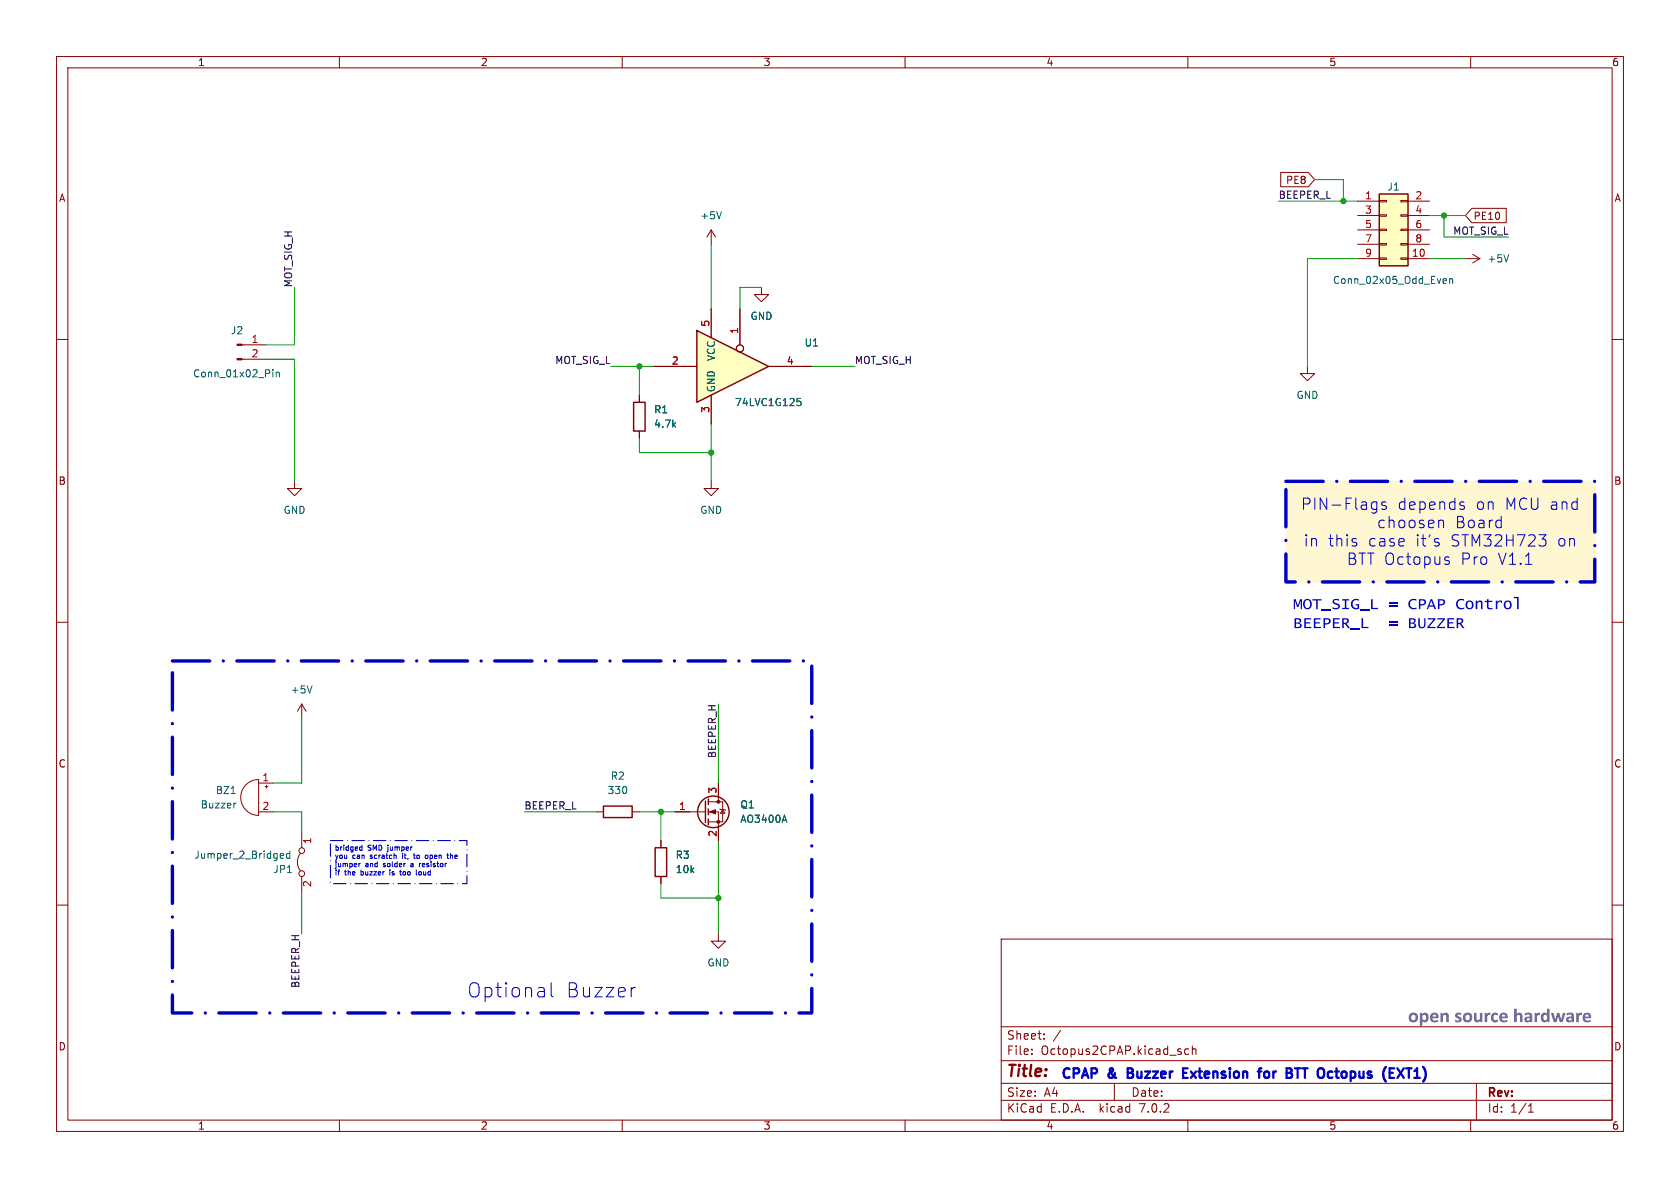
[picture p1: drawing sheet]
<svg xmlns="http://www.w3.org/2000/svg" width="297mm" height="210mm" viewBox="0 0 297 210" stroke-linecap="round" stroke-linejoin="round" font-family="sans-serif">
<g fill="none" stroke="#840000" stroke-width=".18">
<path d="M10 10h277v190h-277zM12 12h273v186h-273zM60 10v2M110 10v2M160 10v2M210 10v2M260 10v2M240 35.6h3.8M240 38.1h3.8M243.8 38h1.3v.2h-1.3zM243.8 35.4h1.3v.3h-1.3zM247.6 38h1.3v.2h-1.3z"/>
<path d="M247.6 35.4h1.3v.3h-1.3zM248.9 35.6h3.8M248.9 38.1h3.8M10 60h2M125.7 40.6l-.7 1.3M125.7 40.6v2.6M125.7 40.6l.8 1.3M134.6 50.8v1.3h1.3l-1.3 1.2-1.3-1.2h1.3M240 45.7h3.8M240 40.6h3.8M240 43.2h3.8M243.8 45.6h1.3v.2h-1.3z"/>
<path d="M243.8 43.1h1.3v.2h-1.3zM243.8 40.5h1.3v.3h-1.3zM247.6 45.6h1.3v.2h-1.3zM247.6 43.1h1.3v.2h-1.3zM247.6 40.5h1.3v.3h-1.3zM248.9 45.7h3.8M248.9 40.6h3.8M248.9 43.2h3.8M259.1 45.7h2.5M260.3 45l1.3 .7M261.6 45.7l-1.3 .8M285 60h2"/>
<path d="M42.8 63.5h4.2M42.8 61h4.2M113 69.9v1.2M113 76.2v1.3M231.1 64.8v1.2h1.3l-1.3 1.3-1.2-1.3h1.2M52.1 85.1v1.3h1.2l-1.2 1.2-1.3-1.2h1.3M10 110h2M285 110h2M43.5 138.7a3.2 3.2 0 0 1 2.2-.9v6.3a3.2 3.2 0 0 1-2.9-1.9 3.2 3.2 0 0 1 .7-3.5zM45.7 138.4h2.6M46.9 139.1h.5M47.1 138.8v.5"/>
<path d="M53.3 124.5v2.5M53.3 124.5l-.7 1.2M53.3 124.5l.8 1.2M127 138.4v3.3M10 160h2M45.7 143.5h2.6M53.1 150.9a2.54 2.54 0 0 0 0 3M53.3 147.3v2.6M53.3 154.9v2.6M105.4 143.5h1.3M111.8 143.5h1.2M116.8 148.6v1.3"/>
<path d="M116.8 154.9v1.3M119.4 143.5h5.3M125.2 143.5h1.8v5.1M125.2 141.7h2.6v3.6h-2.6M127.3 143l.1 .1h.7l.2 .2M127.8 143.1l.3 .7h-.7zM285 160h2M127 165.1v1.3h1.3l-1.3 1.2-1.3-1.2h1.3M177 166h108v32h-108zM60 198v2M110 198v2M160 198v2"/>
<path d="M177 194.5h108M177 191.5h108M177 187.5h108M177 181.5h108M182.4 186.3v.1M182.4 185.5v.1M184.6 183.6v.1M184.6 182.8v.1M197 191.5v3M210 198v2M210.1 185.5l-.4-.1-.3 .3v.4l.2 .2h.5M210.8 185.5l.2-.1 .4 .1v.9"/>
<path d="M210.8 184.9v1.5M260 198v2M261 191.5v6.5M270.2 196.6h.9M270.2 195.5l.4-.4v1.5"/>
<circle cx="53.3" cy="150.4" r=".51"/>
<circle cx="53.3" cy="154.4" r=".51"/>
</g>
<path d="M227.3 85.1h54.6v17.8h-54.6z" fill="#fff6d2" stroke="#fff6d2" stroke-width=".18"/>
<g fill="none" stroke="#006464" stroke-width=".18">
<path d="M127.5 37.4l-.4 1.3M255.3 49.3h.4v.3l-.6 .1M255.7 50.1h-.4M256.3 49.4l.1-.1h.4v.8M256.3 49.3v.8M266.7 45l-.4 1.3M48.2 65.4v.1M48.2 65.8v.8M48.8 65.8v.8M48.8 65.9l.2-.1h.3l.1 .8M55.2 121.2l-.5 1.3M41.7 142h-.2"/>
<path d="M49.7 150.9h.4v.3l-.6 .1M50.1 151.7h-.4M51.2 150.9h-.3l-.3 .2 .2 .6h.4M51.2 150.4v1.3M138.7 144.1l.4 1.3"/>
</g>
<path d="M243.8 34.3h5.1v12.7h-5.1z" fill="#ffffc2" stroke="#ffffc2" stroke-width=".18"/>
<g fill="none" stroke="#840000" stroke-width=".25">
<path d="M243.8 34.3h5.1v12.7h-5.1zM112 71.1h2v5.1h-2zM106.7 142.5h5.1v2h-5.1zM115.8 149.9h2.1v5h-2.1zM124.7 141.6v3.8M125.2 141.2v1M125.2 143v1M125.2 144.8v1"/>
<circle cx="126.1" cy="143.5" r="2.79"/>
</g>
<g fill="#840000" stroke="#840000" stroke-width=".18">
<path d="M125.5 143.5l1-.4v.8z"/>
<path d="M41.9 63.4h.9v.2h-.9z"/>
<path d="M41.9 60.8h.9v.3h-.9z"/>
<circle cx="127" cy="145.3" r=".25"/>
<circle cx="127" cy="141.7" r=".25"/>
</g>
<path d="M123.2 58.4l12.7 6.4-12.7 6.3z" fill="#ffffc2"/>
<path d="M123.2 58.4l12.7 6.4-12.7 6.3z" fill="none" stroke="#840000" stroke-width=".25"/>
<g fill="none" stroke="#840000" stroke-width=".18">
<path d="M226.4 30.5h4.9l1.1 1.3-1.1 1.2h-4.9zM260.2 36.8h6.1v2.6h-6.1l-1.1-1.3zM125.7 54.6v5.1M130.8 54.6v6.4M115.6 64.8h7.6M125.7 69.9v5M135.9 64.8h7.6M125.7 85.1v1.3h1.3l-1.3 1.2-1.2-1.2h1.2"/>
<circle cx="130.8" cy="61.6" r=".63"/>
</g>
<path d="M140.9 70.4h.6M141.1 70.9h.3l.2 .3-.1 .4-.4 .1" fill="none" stroke="#006464" stroke-width=".18"/>
<path d="M199.4 189.7h.5M199.9 188.8h-.5v1.7h.6M209.2 189.7h.5M210 188.8h-.8v1.7h.8M222.4 189.4h.6M223 188.8l-.3 .1M224.1 189.4a.46 .46 0 0 0-.6 .3v.5a.46 .46 0 0 0 .6 .3M228.9 188.8h1M229.4 188.8v1.7M247 188.8l1.2 1.7M248.2 188.8l-1.2 1.7" fill="none" stroke="#0000c2" stroke-width=".4"/>
<g fill="#0000c2">
<path d="M266 106.4l.6-.3 .5 .3 .1 .6-.2 .6-.6 .1-.4-.2-.2-.6h.3l.1 .4 .3 .2 .3-.1 .2-.4-.1-.4-.3-.2-.4 .1-.1 .4h-.3z"/>
<path d="M267.6 105.5h.9v2.2h-.3v-2h-.6z"/>
</g>
<g fill="none" stroke="#0000c2" stroke-width=".18">
<path d="M243.2 88.7l.2 .1M243.4 88.7v1.6l-.2 .3M243.4 90h-.2M245 88.8l-.5-.1-.2 .3v.3l.7 .2 .1 .2-.1 .3h-.2h-.5M254.2 95.9l.2 .2-.1 .3-.1 .1M254.2 95.2l.1 .1M254.6 92h.3l.3 .2v1.1M255.7 99.1l.5 .1 .1 .3-.3 .3h-.4M255.7 98.4l.5 .1M258.3 89.4l.5 .1 .1 .3-.3 .2h-.3M258.3 88.7l.5 .1M272.1 94.5h1.2l-.7 .8a.54 .54 0 0 1 .7 .4v.4l-.2 .3-.8 .1"/>
<path d="M63.7 152.6l-.3 .2M63.7 149.7l.3 .1M64 149.4v.9M64 150.3h-.3M68.9 154.1v.6M70.6 154.1h.4M70.8 153.8v.8l.2 .1M71.2 151.2v.6M72.7 152.9v.3M73.1 151.2h.3M73.2 150.9v.7l.2 .2M73.6 153.8v.8l.1 .1"/>
<path d="M74.1 154.2v.4M74.2 152.6v.6M74.4 152.6l-.2 .2M75.2 151.3l.3-.1 .2 .1M75.7 151.6l-.2 .2-.3-.1M79 151.2h.3M79.1 150.9v.7l.2 .2M79.6 150.9v.9M79.8 151.2l-.2 .1M97.4 173.7v2.2l.4 .3M112.3 174.6l-.5 .1"/>
</g>
<path d="M227.3 85.1h54.6v17.8h-54.6zM30.5 116.8h113v62.3h-113v-62.3" fill="none" stroke="#0000c2" stroke-width=".6" stroke-dasharray="6.6 2.4 0 2.4"/>
<path d="M58.4 148.6h24.1v7.6h-24.1z" fill="none" stroke="#0000c2" stroke-width=".2" stroke-dasharray="2.2 .8 0 .8"/>
<g fill="none" stroke="#009600" stroke-width=".18">
<path d="M226.1 35.6h13.9M232.4 31.8h5.1v3.8M252.7 38.1h6.4M255.3 38.1v3.8h11.4M52.1 50.8v10.2h-5.1M125.7 43.2v11.4M134.6 50.8h-3.8v3.8M240 45.7h-8.9v19.1M252.7 45.7h6.4M47 63.5h5.1v21.6M107.9 64.8h7.7M113 64.8v5.1"/>
<path d="M113 77.5v2.5h12.7M125.7 74.9v10.2M143.5 64.8h7.6M53.3 127v11.4h-5M127 124.5v13.9M48.3 143.5h5v3.8M53.3 157.5v7.6M92.7 143.5h12.7M113 143.5h6.4M116.8 156.2v2.6h10.2M116.8 143.5v5.1M127 148.6v16.5"/>
</g>
<path d="M140.9 70.4h.6M141.1 70.9h.3l.2 .3-.1 .4-.4 .1M138.7 144.1l.4 1.3" fill="none" stroke="#006464" stroke-width=".18"/>
<g fill="none" stroke="#840000" stroke-width=".18">
<path d="M125.7 54.6v5.1M130.8 54.6v6.4M113 69.9v1.2M113 76.2v1.3M115.6 64.8h7.6M125.7 69.9v5M135.9 64.8h7.6M127 138.4v2.6M116.8 148.6v1.3M116.8 154.9v1.3M119.4 143.5h2.5M127 146.1v2.5"/>
<circle cx="130.8" cy="61.6" r=".63"/>
</g>
<g fill="#009600" stroke="#009600" stroke-width=".18">
<circle cx="116.8" cy="143.5" r=".46"/>
<circle cx="113" cy="64.8" r=".46"/>
<circle cx="125.7" cy="80" r=".46"/>
<circle cx="127" cy="158.8" r=".46"/>
<circle cx="237.5" cy="35.6" r=".46"/>
<circle cx="255.3" cy="38.1" r=".46"/>
</g>
<g font-size="3.5" fill="#0000c2">
<text x="82.5" y="176.5">Optional</text>
<text x="99.9" y="176.5">Buzzer</text>
</g>
<text font-size="3.5" fill="#6b696c" x="248.9" y="181.1">opensourcehardware</text>
<g font-size="2.8" fill="#0000c2">
<text x="230" y="90.3">PIN-Flags</text>
<text x="243.4" y="93.6">choosen</text>
<text x="247" y="90.3">depends</text>
<text x="257.2" y="93.6">Board</text>
<text x="260.8" y="90.3">on</text>
<text x="265.9" y="90.3">MCU and</text>
<text x="230.5" y="96.8">in</text>
<text x="234.7" y="96.8">this</text>
<text x="238.1" y="100">BTT Octopus</text>
<text x="241.7" y="96.8">case</text>
<text x="250.1" y="96.8">it's</text>
<text x="256.3" y="96.8">STM32H723</text>
<text x="258.1" y="100">Pro</text>
<text x="264.7" y="100">V1.1</text>
<text x="275.1" y="96.8">on</text>
<text x="228.6" y="108">MOT_SIG_L = CPAP Control</text>
<text x="228.6" y="111.4">BEEPER_L</text>
<text x="245.5" y="111.4">= BUZZER</text>
</g>
<text font-size="2.8" fill="#840000" x="178" y="190.8">Title:</text>
<g font-size="2.4" fill="#0000c2">
<text x="187.7" y="190.8">CPAP</text>
<text x="196.2" y="190.8">&amp;</text>
<text x="200.3" y="190.8">Buzzer</text>
<text x="210.7" y="190.8">Extension</text>
<text x="224.8" y="190.8">for</text>
<text x="230.3" y="190.8">BTT Octopus</text>
<text x="248.7" y="190.8">(EXT1)</text>
</g>
<g font-size="2.1" fill="#840000">
<text x="178" y="183.9">Sheet:</text>
<text x="186.2" y="183.9">/</text>
<text x="178" y="186.6">File:</text>
<text x="184" y="186.6">Octopus2CPAP.kicad_sch</text>
<text x="178" y="196.8">KiCad</text>
<text x="178" y="194">Size:</text>
<text x="184.6" y="194">A4</text>
<text x="185.7" y="196.8">E.D.A.</text>
<text x="194.4" y="196.8">kicad</text>
<text x="200" y="194">Date:</text>
<text x="201.5" y="196.8">7.0.2</text>
<text x="263" y="194.2">Rev:</text>
<text x="263" y="196.8">Id:</text>
<text x="267" y="196.8">1/1</text>
</g>
<g font-size="1.8" fill="#840000">
<text x="35" y="11.8">1</text>
<text x="85" y="11.8">2</text>
<text x="135" y="11.8">3</text>
<text x="185" y="11.8">4</text>
<text x="235" y="11.8">5</text>
<text x="285" y="11.8">6</text>
<text x="10.4" y="35.8">A</text>
<text x="227.2" y="32.7">PE8</text>
<text x="285.4" y="35.8">A</text>
<text x="260.5" y="39">PE10</text>
<text x="10.3" y="85.8">B</text>
<text x="285.3" y="85.8">B</text>
<text x="10.3" y="135.8">C</text>
<text x="285.3" y="135.8">C</text>
<text x="10.3" y="185.8">D</text>
<text x="285.3" y="185.8">D</text>
<text x="35" y="199.8">1</text>
<text x="85" y="199.8">2</text>
<text x="135" y="199.8">3</text>
<text x="185" y="199.8">4</text>
<text x="235" y="199.8">5</text>
<text x="285" y="199.8">6</text>
</g>
<g font-size="1.8" fill="#0f0f0f">
<text x="226.1" y="35.2">BEEPER_L</text>
<text x="256.8" y="41.6">MOT_SIG_L</text>
<text x="51.7" y="50.8" transform="rotate(-90 51.7 50.8)">MOT_SIG_H</text>
<text x="98" y="64.4">MOT_SIG_L</text>
<text x="151.1" y="64.4">MOT_SIG_H</text>
<text x="126.7" y="134.1" transform="rotate(-90 126.7 134.1)">BEEPER_H</text>
<text x="92.7" y="143.2">BEEPER_L</text>
<text x="53" y="174.8" transform="rotate(-90 53 174.8)">BEEPER_H</text>
</g>
<g font-size="1.8" fill="#a90000">
<text x="241.3" y="35.3">1</text>
<text x="250.2" y="35.3">2</text>
<text x="241.3" y="37.8">3</text>
<text x="241.3" y="40.4">5</text>
<text x="250.2" y="37.8">4</text>
<text x="250.2" y="40.4">6</text>
<text x="241.3" y="42.9">7</text>
<text x="241.3" y="45.5">9</text>
<text x="249.6" y="45.5">10</text>
<text x="250.2" y="42.9">8</text>
<text x="125.5" y="57.8" transform="rotate(-90 125.5 57.8)">5</text>
<text x="130.6" y="59.1" transform="rotate(-90 130.6 59.1)">1</text>
<text x="44.4" y="60.7">1</text>
<text x="44.4" y="63.2">2</text>
<text x="118.7" y="64.5">2</text>
<text x="139" y="64.5">4</text>
<text x="125.5" y="73.1" transform="rotate(-90 125.5 73.1)">3</text>
<text x="46.3" y="138.2">1</text>
<text x="46.3" y="143.3">2</text>
<text x="120" y="143.3">1</text>
<text x="126.7" y="140.4" transform="rotate(-90 126.7 140.4)">3</text>
<text x="55.2" y="149.3" transform="rotate(-90 55.2 149.3)">1</text>
<text x="126.7" y="148" transform="rotate(-90 126.7 148)">2</text>
<text x="55.2" y="156.9" transform="rotate(-90 55.2 156.9)">2</text>
</g>
<g font-size="1.8" fill="#006464">
<text x="245.2" y="33.8">J1</text>
<text x="123.7" y="38.9">+5V</text>
<text x="262.9" y="46.5">+5V</text>
<text x="235.6" y="50.4">Conn_02x05_Odd_Even</text>
<text x="40.8" y="59.2">J2</text>
<text x="132.6" y="56.7">GND</text>
<text x="126.6" y="64" transform="rotate(-90 126.6 64)">VCC</text>
<text x="142.2" y="61.4">U1</text>
<text x="34.1" y="66.9">Conn_01x02_Pin</text>
<text x="126.6" y="69.3" transform="rotate(-90 126.6 69.3)">GND</text>
<text x="129.9" y="71.9">74LVC1G125</text>
<text x="229.1" y="70.7">GND</text>
<text x="115.6" y="73.2">R1</text>
<text x="115.6" y="75.8">4.7k</text>
<text x="50.1" y="91">GND</text>
<text x="123.7" y="91">GND</text>
<text x="51.3" y="122.7">+5V</text>
<text x="107.9" y="138">R2</text>
<text x="35.4" y="143.1">Buzzer</text>
<text x="38.1" y="140.5">BZ1</text>
<text x="107.3" y="140.5">330</text>
<text x="130.8" y="143.1">Q1</text>
<text x="130.8" y="145.6">AO3400A</text>
<text x="34.3" y="152">Jumper_2_Bridged</text>
<text x="48.3" y="154.5">JP1</text>
<text x="119.4" y="152">R3</text>
<text x="119.4" y="154.5">10k</text>
<text x="125" y="171">GND</text>
</g>
<g font-size="1.3" fill="#0000c2">
<text x="59.2" y="150.6">bridged</text>
<text x="59.2" y="152.1">you</text>
<text x="59.2" y="153.6">jumper</text>
<text x="59.2" y="155">if</text>
<text x="61" y="155">the</text>
<text x="62.4" y="152.1">can</text>
<text x="64" y="155">buzzer</text>
<text x="64.7" y="153.6">and</text>
<text x="65.1" y="150.6">SMD</text>
<text x="65.7" y="152.1">scratch</text>
<text x="68" y="153.6">solder</text>
<text x="68.8" y="150.6">jumper</text>
<text x="69.3" y="155">is</text>
<text x="71.4" y="155">too</text>
<text x="71.5" y="152.1">it,</text>
<text x="73" y="153.6">a</text>
<text x="73.8" y="152.1">to</text>
<text x="74.4" y="155">loud</text>
<text x="74.7" y="153.6">resistor</text>
<text x="76" y="152.1">open</text>
<text x="80.1" y="152.1">the</text>
</g>
</svg>
